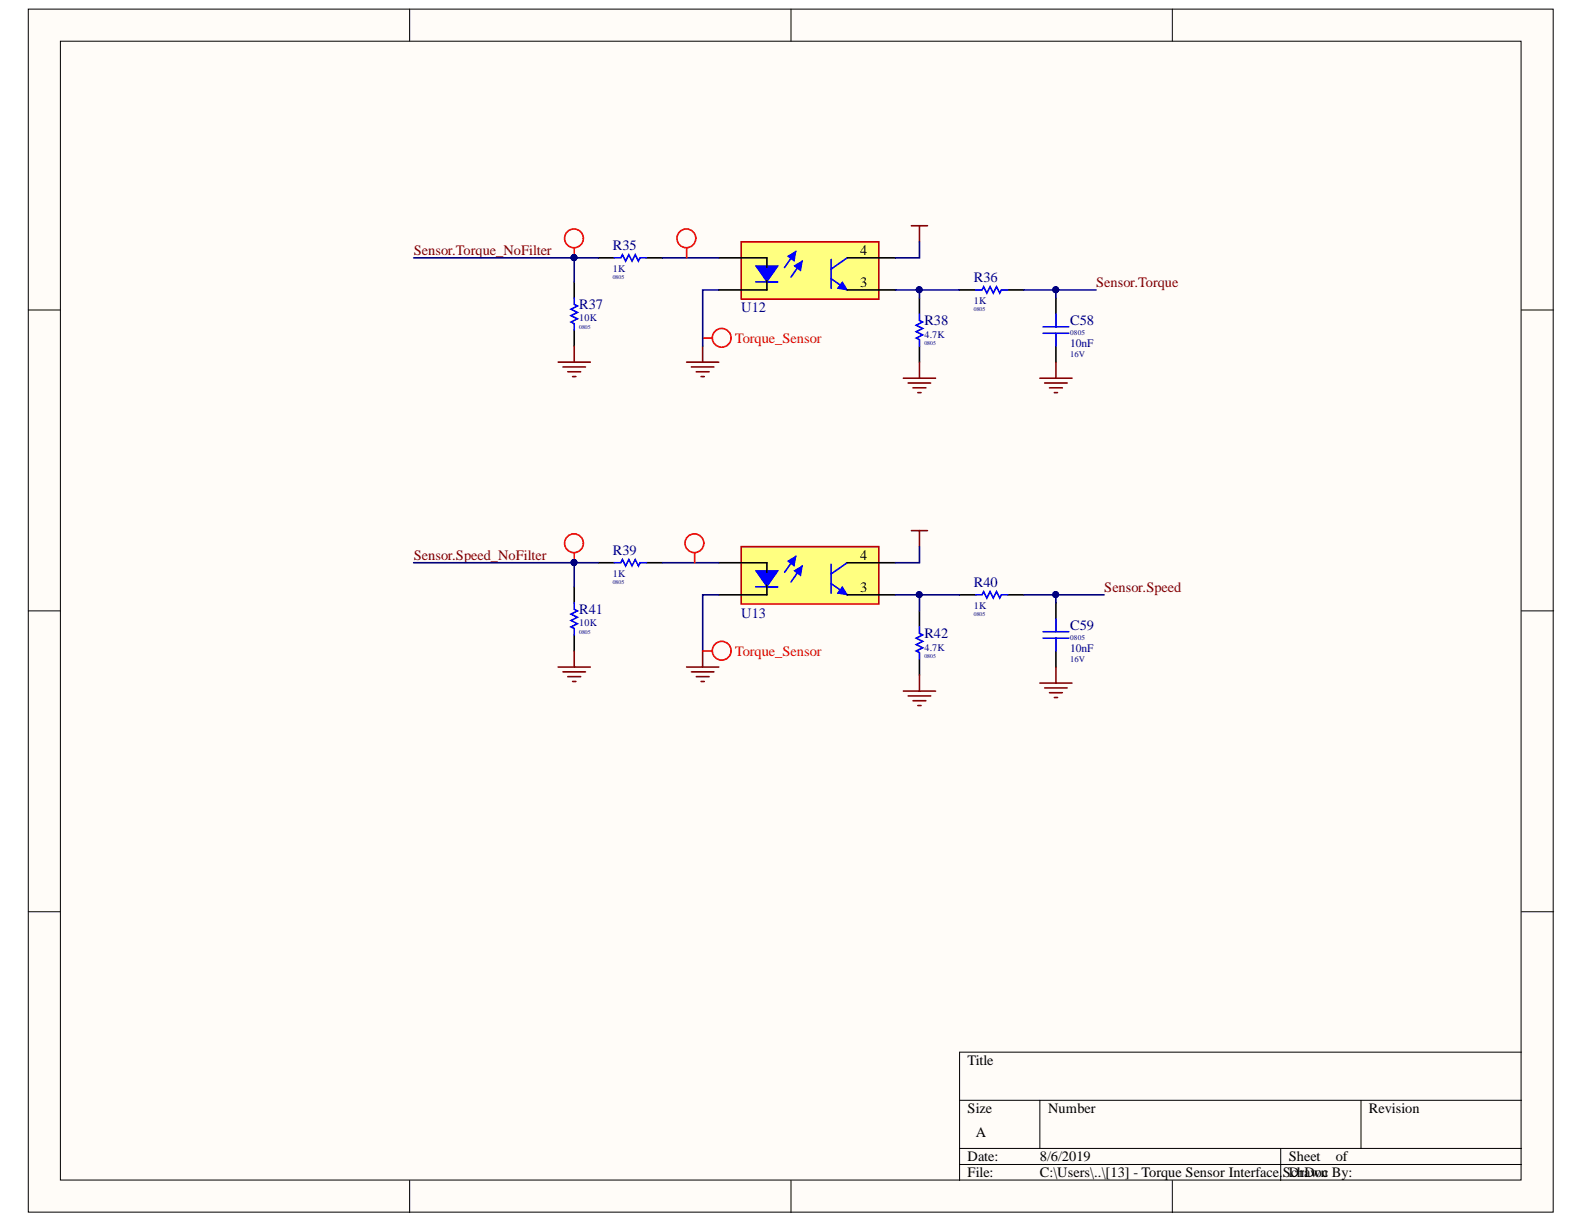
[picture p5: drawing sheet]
<svg xmlns="http://www.w3.org/2000/svg" width="279mm" height="216mm" viewBox="0 0 279 216" stroke-linecap="round" stroke-linejoin="round" font-family="sans-serif">
<g fill="#fffcf8" stroke="#000" stroke-width=".18">
<path d="M5 1.6h269v212.2h-269z"/>
<path d="M10.7 7.3h257.6v200.8h-257.6z"/>
</g>
<g fill="none" stroke="#000" stroke-width=".18">
<path d="M72.3 1.6v5.7M139.5 1.6v5.7M206.8 1.6v5.7M5 54.7h5.7M268.4 54.7h5.7M5 107.8h5.7M268.4 107.8h5.7M5 160.8h5.7M268.4 160.8h5.7M169.3 194.1h99.1M183.4 194.1v8.5M240.1 194.1v8.5"/>
<path d="M268.4 185.6h-99.1v22.6M72.3 208.2v5.7M139.5 208.2v5.7M169.3 202.6h99.1M169.3 205.4h99.1M206.8 208.2v5.7M225.9 202.6v5.6"/>
</g>
<path d="M101.3 103.5v2.8M101.3 112v2.8" fill="none" stroke="#000" stroke-width=".28"/>
<path d="M101.3 106.3v1.2l.6 .3-1.2 .5 1.2 .6-1.2 .5 1.2 .6-1.2 .6 .6 .3v1.1" fill="none" stroke="#00f" stroke-width=".28"/>
<path d="M130.7 42.7h24.3v10.1h-24.3z" fill="#ffff80" stroke="#bf0000" stroke-width=".28"/>
<path d="M133.3 49.7h4h-2" fill="none" stroke="#00f" stroke-width=".28"/>
<path d="M133.3 46.9h4l-2 2.8z" fill="#00f"/>
<path d="M133.3 46.9h4l-2 2.8z" fill="none" stroke="#00f" stroke-width=".18"/>
<path d="M146.6 49.2l2.8 1.9M146.6 45.8v5.1M149.4 45.5l-2.8 2" fill="none" stroke="#00f" stroke-width=".28"/>
<path d="M148.6 49.7l.8 1.4-1.7-.2z" fill="#00f"/>
<path d="M148.6 49.7l.8 1.4-1.7-.2z" fill="none" stroke="#00f" stroke-width=".18"/>
<path d="M140.4 44.3l-2 2.9" fill="none" stroke="#00f" stroke-width=".28"/>
<path d="M139 45.2l1.4-.9-.3 1.7z" fill="#00f"/>
<path d="M139 45.2l1.4-.9-.3 1.7z" fill="none" stroke="#00f" stroke-width=".18"/>
<path d="M141.5 46l-2 2.9" fill="none" stroke="#00f" stroke-width=".28"/>
<path d="M140.1 46.9l1.4-.9-.3 1.7z" fill="#00f"/>
<path d="M140.1 46.9l1.4-.9-.3 1.7z" fill="none" stroke="#00f" stroke-width=".18"/>
<path d="M105.5 45.5h2.9M114 45.5h2.9M126.8 45.5h8.5v1.7M135.3 49.4v1.7h-8.5M149.4 45.5h8.5M149.4 51.1h8.5" fill="none" stroke="#000" stroke-width=".28"/>
<path d="M108.4 45.5h1.1l.3-.6 .5 1.1 .6-1.1 .6 1.1 .5-1.1 .6 1.1 .3-.5h1.1" fill="none" stroke="#00f" stroke-width=".28"/>
<path d="M121.1 63.9h5.7M122 64.7h3.9M122.8 65.6h2.3M123.7 66.4h.5M123.9 61v2.9" fill="none" stroke="#800000" stroke-width=".28"/>
<path d="M130.7 96.4h24.3v10.1h-24.3z" fill="#ffff80" stroke="#bf0000" stroke-width=".28"/>
<path d="M133.3 103.5h4h-2" fill="none" stroke="#00f" stroke-width=".28"/>
<path d="M133.3 100.7h4l-2 2.8z" fill="#00f"/>
<path d="M133.3 100.7h4l-2 2.8z" fill="none" stroke="#00f" stroke-width=".18"/>
<path d="M146.6 99.5v5.1M149.4 99.3l-2.8 1.9M146.6 102.9l2.8 2" fill="none" stroke="#00f" stroke-width=".28"/>
<path d="M148.6 103.5l.8 1.4-1.7-.3z" fill="#00f"/>
<path d="M148.6 103.5l.8 1.4-1.7-.3z" fill="none" stroke="#00f" stroke-width=".18"/>
<path d="M140.4 98.1l-2 2.9" fill="none" stroke="#00f" stroke-width=".28"/>
<path d="M139 99l1.4-.9-.3 1.7z" fill="#00f"/>
<path d="M139 99l1.4-.9-.3 1.7z" fill="none" stroke="#00f" stroke-width=".18"/>
<path d="M141.5 99.8l-2 2.9" fill="none" stroke="#00f" stroke-width=".28"/>
<path d="M140.1 100.7l1.4-.9-.3 1.7z" fill="#00f"/>
<path d="M140.1 100.7l1.4-.9-.3 1.7z" fill="none" stroke="#00f" stroke-width=".18"/>
<g fill="none" stroke="#000" stroke-width=".28">
<path d="M101.3 49.7v2.9M101.3 58.2v2.8M162.2 52.6v2.8M169.3 51.1h2.8M177.8 51.1h2.8M186.3 52.6v2.8M162.2 61v2.9M186.3 61v2.9M105.5 99.3h2.9M114 99.3h2.9M126.8 99.3h8.5v1.7M149.4 99.3h8.5"/>
<path d="M135.3 103.2v1.7h-8.5M149.4 104.9h8.5M162.2 107.8v2.8M162.2 116.2v2.9M169.3 104.9h2.8M177.8 104.9h2.8M186.3 106.3v2.9M186.3 114.8v2.9"/>
</g>
<g fill="none" stroke="#00f" stroke-width=".28">
<path d="M101.3 52.6v1.1l.6 .3-1.2 .5 1.2 .6-1.2 .6 1.2 .5-1.2 .6 .6 .3v1.1M162.2 55.4v1.1l.5 .3-1.1 .6 1.1 .5-1.1 .6 1.1 .6-1.1 .5 .6 .3v1.1M172.1 51.1h1.1l.3-.5 .6 1.1 .5-1.1 .6 1.1 .6-1.1 .5 1.1 .3-.6h1.2M184 57.7h4.5M184 58.8h4.5M186.3 55.4v2.3M186.3 58.8v2.2M108.4 99.3h1.1l.3-.6 .5 1.1 .6-1.1 .6 1.1 .5-1.1 .6 1.1 .3-.5h1.1M162.2 110.6v1.1l.5 .3-1.1 .6 1.1 .5-1.1 .6 1.1 .6-1.1 .5 .6 .3v1.1M172.1 104.9h1.1l.3-.5 .6 1.1 .5-1.1 .6 1.1 .6-1.1 .5 1.1 .3-.6h1.2M184 111.4h4.5M184 112.6h4.5"/>
<path d="M186.3 109.2v2.2M186.3 112.6v2.2"/>
</g>
<g fill="none" stroke="#800000" stroke-width=".28">
<path d="M160.8 39.8h2.8M162.2 39.8v2.9M98.5 63.9h5.6M99.3 64.7h4M100.2 65.6h2.2M101 66.4h.6M101.3 61v2.9M159.3 66.7h5.7M160.2 67.6h4M161 68.4h2.3M161.9 69.3h.6M162.2 63.9v2.8"/>
<path d="M183.4 66.7h5.7M184.3 67.6h3.9M185.1 68.4h2.3M186 69.3h.5M186.3 63.9v2.8M160.8 93.6h2.8M162.2 93.6v2.8M98.5 117.7h5.6M99.3 118.5h4M100.2 119.4h2.2M101.3 114.8v2.9M121.1 117.7h5.7"/>
<path d="M122 118.5h3.9M122.8 119.4h2.3M123.9 114.8v2.9M162.2 119.1v2.8M186.3 117.7v2.8M101 120.2h.6M123.7 120.2h.5M159.3 121.9h5.7M160.2 122.8h4M161 123.6h2.3M161.9 124.5h.6M183.4 120.5h5.7"/>
<path d="M184.3 121.3h3.9M185.1 122.2h2.3M186 123h.5"/>
</g>
<g fill="none" stroke="#f00" stroke-width=".28">
<path d="M101.3 43.8v1.7M121.1 43.8v1.7M123.9 59.6h1.7M101.3 97.6v1.7M122.5 97.6v1.7M123.9 114.8h1.7"/>
<circle cx="101.2" cy="42" r="1.66"/>
<circle cx="121.1" cy="42" r="1.66"/>
<circle cx="127.3" cy="59.6" r="1.66"/>
<circle cx="101.2" cy="95.8" r="1.66"/>
<circle cx="122.5" cy="95.8" r="1.66"/>
<circle cx="127.3" cy="114.8" r="1.66"/>
</g>
<g fill="#000080" stroke="#000080" stroke-width=".18">
<circle cx="101.2" cy="45.4" r=".52"/>
<circle cx="101.2" cy="99.2" r=".52"/>
<circle cx="162.1" cy="51.1" r=".52"/>
<circle cx="162.1" cy="104.9" r=".52"/>
<circle cx="186.2" cy="51.1" r=".52"/>
<circle cx="186.2" cy="104.9" r=".52"/>
</g>
<g fill="none" stroke="#000080" stroke-width=".28">
<path d="M73 45.5h28.3M105.5 45.5h-4.2v4.2M116.9 45.5h9.9M126.8 51.1h-2.9v9.9M157.9 51.1h4.3v1.5M162.2 42.7v2.8h-4.3M162.2 51.1h7.1M180.6 51.1h5.7v1.5M186.3 51.1h7M73 99.3h28.3M105.5 99.3h-4.2v4.2M116.9 99.3h9.9"/>
<path d="M162.2 96.4v2.9h-4.3M126.8 104.9h-2.9v9.9M157.9 104.9h4.3v2.9M162.2 104.9h7.1M180.6 104.9h5.7v1.4M186.3 104.9h8.4"/>
</g>
<g font-size="2.5" fill="#800000">
<text x="73" y="44.9">Sensor.Torque_NoFilter</text>
<text x="193.3" y="50.6">Sensor.Torque</text>
<text x="73" y="98.7">Sensor.Speed_NoFilter</text>
<text x="194.8" y="104.4">Sensor.Speed</text>
</g>
<g font-size="2.5" fill="#000080">
<text x="108.1" y="44.1">R35</text>
<text x="171.8" y="49.8">R36</text>
<text x="102.2" y="54.6">R37</text>
<text x="130.7" y="55.1">U12</text>
<text x="163.1" y="57.4">R38</text>
<text x="188.8" y="57.4">C58</text>
<text x="108.1" y="97.9">R39</text>
<text x="171.8" y="103.5">R40</text>
<text x="102.2" y="108.3">R41</text>
<text x="130.7" y="108.9">U13</text>
<text x="163.1" y="112.6">R42</text>
<text x="188.8" y="111.1">C59</text>
</g>
<g font-size="2.5">
<text x="151.7" y="44.9">4</text>
<text x="151.7" y="50.6">3</text>
<text x="151.7" y="98.7">4</text>
<text x="151.7" y="104.4">3</text>
<text x="170.7" y="187.9">Title</text>
<text x="170.7" y="196.4">Size</text>
<text x="184.9" y="196.4">Number</text>
<text x="241.5" y="196.4">Revision</text>
<text x="172.1" y="200.6">A</text>
<text x="170.7" y="204.9">Date:</text>
<text x="170.7" y="207.6">File:</text>
<text x="183.4" y="204.9">8/6/2019</text>
<text x="183.4" y="207.6">C:\Users\..\[13] - Torque Sensor Interface.</text>
<text x="226.3" y="207.6">SDrawn</text>
<text x="227.3" y="204.9">Sheet</text>
<text x="227.7" y="207.6">chDoc By:</text>
<text x="235.6" y="204.9">of</text>
</g>
<g font-size="2.5" fill="#f00">
<text x="129.6" y="60.5">Torque_Sensor</text>
<text x="129.6" y="115.7">Torque_Sensor</text>
</g>
<g font-size="2" fill="#000080">
<text x="188.8" y="61.2">10nF</text>
<text x="188.8" y="114.9">10nF</text>
</g>
<g font-size="1.8" fill="#000080">
<text x="108.1" y="47.9">1K</text>
<text x="171.8" y="53.6">1K</text>
<text x="102.2" y="56.7">10K</text>
<text x="163.1" y="59.6">4.7K</text>
<text x="108.1" y="101.7">1K</text>
<text x="171.8" y="107.4">1K</text>
<text x="102.2" y="110.4">10K</text>
<text x="163.1" y="114.8">4.7K</text>
</g>
<g font-size="1.5" fill="#000080">
<text x="188.8" y="63">16V</text>
<text x="188.8" y="116.8">16V</text>
</g>
<g font-size="1.3" fill="#000080">
<text x="188.8" y="59.1">0805</text>
<text x="188.8" y="112.8">0805</text>
</g>
<g font-size="1" fill="#000080">
<text x="108.1" y="49.3">0805</text>
<text x="102.2" y="58">0805</text>
<text x="171.8" y="54.9">0805</text>
<text x="163.1" y="60.8">0805</text>
<text x="108.1" y="103">0805</text>
<text x="102.2" y="111.8">0805</text>
<text x="171.8" y="108.7">0805</text>
<text x="163.1" y="116">0805</text>
</g>
</svg>
